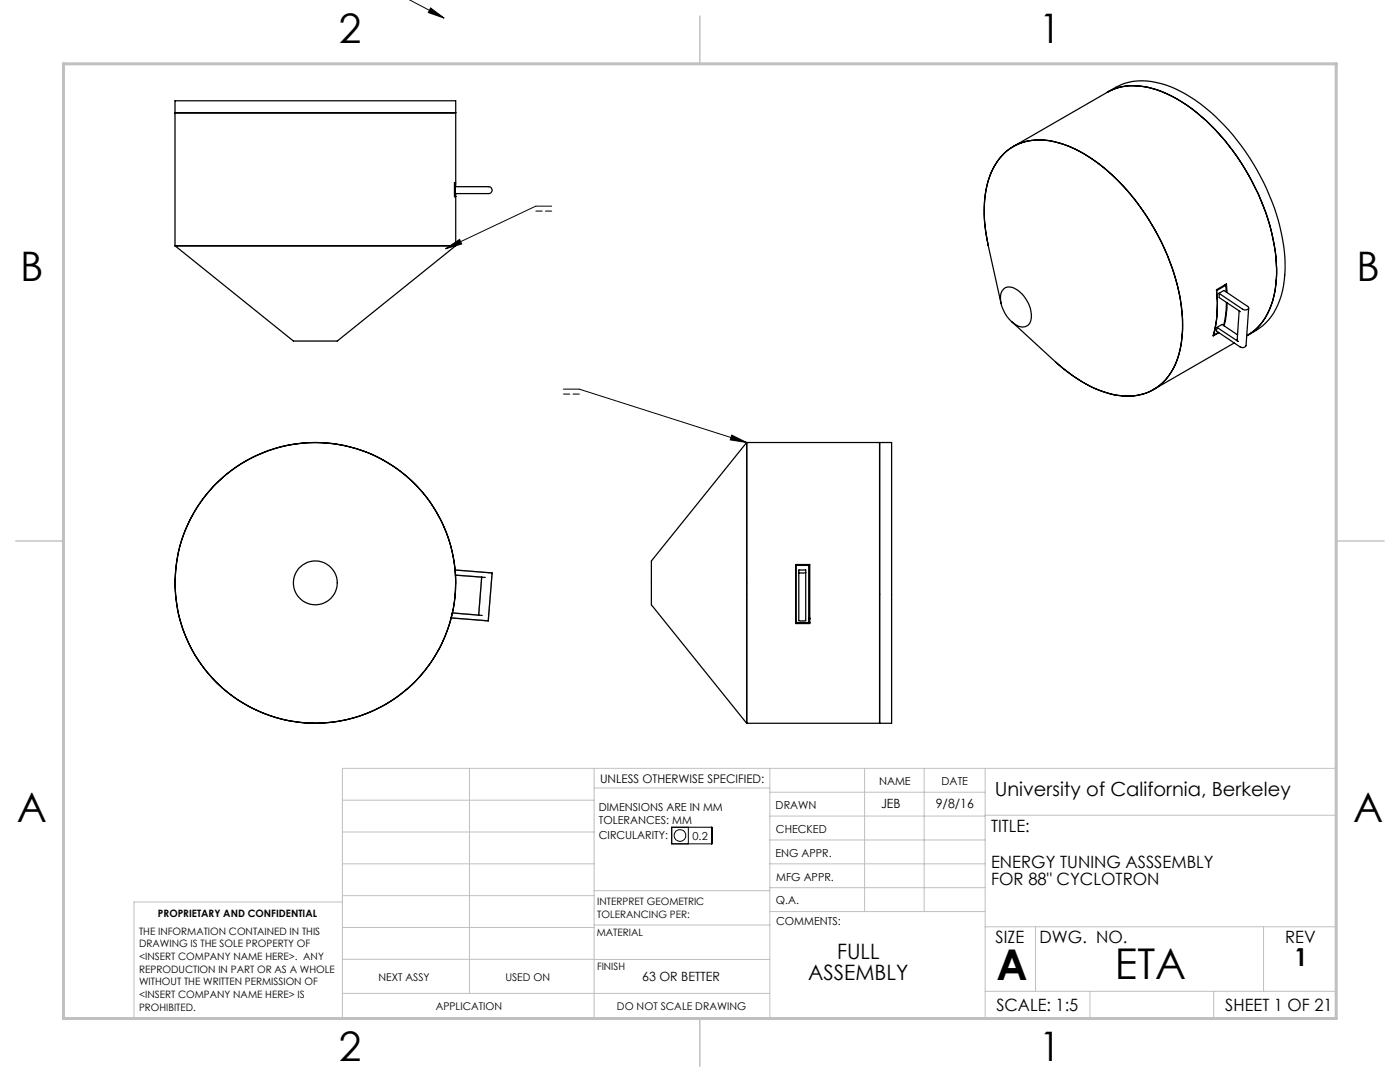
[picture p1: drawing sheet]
<svg xmlns="http://www.w3.org/2000/svg" width="279mm" height="216mm" viewBox="0 0 279 216" stroke-linecap="round" stroke-linejoin="round" font-family="sans-serif">
<g fill="none" stroke="#000" stroke-width=".2">
<path d="M81.7 0l6.9 3.6M85.9 1.6l2.7 2-3.1-1.1zM88.9 49.6l2.8-1.8 .4 .9zM110.1 41.1h-3.2l-18 8.5M112.4 77.6h3.2l33.4 10.7M146 86.8l3 1.5-3.3-.5zM134.1 165.1h8v3.3h-8zM137.4 165.1v3.3"/>
<circle cx="135.7" cy="166.7" r="1.16"/>
</g>
<path d="M90.8 113.7l7.4 .6-.8 9.6-7.4-.6 .3-1 5.2 .4 .6-7.6-5.2-.3z" fill="none" stroke="#808080" stroke-width=".25"/>
<g fill="none" stroke="#c0c0c0" stroke-width=".2">
<path d="M68.3 159.7h50.3M93.7 153.3v44.9M118.6 153.3v49.9M118.6 157.2h35M153.6 153.3v49.9M153.6 158.1h43M172.5 153.3v28.6M184.4 153.3v28.6M196.6 153.3v49.9M68.3 180h-41.6v23.2h240v-49.9h-198.4v49.9M68.3 166h50.3M68.3 178.7h50.3"/>
<path d="M68.3 172.4h50.3M118.6 177.7h35M153.6 162.8h43M153.6 177.1h43M153.6 172.4h43M153.6 167.6h43M196.6 162.7h70.1M68.3 198.2h85.3M68.3 191.4l85.3 .1M68.3 185.1h50.3M118.6 184.6h35M153.6 181.9h43"/>
<path d="M196.6 184.9h70.1M196.6 197.8h70.1M206.7 184.9v12.9M217.5 197.8v5.4M242.2 197.8v5.4M252.2 184.9v12.9"/>
</g>
<path d="M139.7 3.2v9.5M3.1 107.9h9.6M266.7 107.9h9.5M139.7 203.2v9.6" fill="none" stroke="#c0c0c0" stroke-width=".3"/>
<path d="M12.7 12.7h254v190.5h-254z" fill="none" stroke="#c0c0c0" stroke-width=".6"/>
<path d="M110.1 42.1h-3.2M115.6 78.6h-3.2" fill="none" stroke="#000" stroke-width=".2" stroke-dasharray="1.3 .6"/>
<path d="M88.9 49.6l2.8-1.8 .4 .9zM146 86.8l3 1.5-3.3-.5zM85.9 1.6l2.7 2-3.1-1.1z" fill="#000"/>
<g fill="none" stroke="#000" stroke-width=".25">
<path d="M221 18.4a12 12 0 0 1 11.6-1.5 34.2 34.2 0 0 1 16 13.4 41.8 41.8 0 0 1 7.9 23.5 15.1 15.1 0 0 1-4.5 11.2l-3 1.9M221 18.4a11.7 11.7 0 0 1 9.9-.5 33.6 33.6 0 0 1 15.2 12.3 43.4 43.4 0 0 1 8.7 23.4 16.1 16.1 0 0 1-3.9 11.8l-1.9 1.5M221 18.4l-18.8 10.8M34.9 22.5h56M90.7 36.7h.1M90.7 36.7v2.5h.2h-.2v-2.8h.2v-16.3h-56v28.9M90.7 36.7h.2v.6M90.8 37.3h6.7a.69 .69 0 0 1 .7 .6 .69 .69 0 0 1-.7 .7h-6.7zM90.9 38.6v10.4M34.9 49h56M34.9 49l23.7 19.1h8.7l23.6-19.1M197.2 48.9a25.5 25.5 0 0 1 .5-14.1 10.2 10.2 0 0 1 11.6-6.8 26.1 26.1 0 0 1 13.6 7.8 45 45 0 0 1 13.1 27.5 18.2 18.2 0 0 1-2.7 11.7 10.2 10.2 0 0 1-10.6 3.8 25.5 25.5 0 0 1-12.1-6.6"/>
<path d="M197.2 48.9a24.8 24.8 0 0 1 .6-14.5 10.2 10.2 0 0 1 11.8-6.3 26.4 26.4 0 0 1 13.7 8.1 44.7 44.7 0 0 1 12.7 27.5 18.6 18.6 0 0 1-2.4 10.8 10.1 10.1 0 0 1-11.3 4.3 26.1 26.1 0 0 1-11.7-6.6M197.2 48.9l2.6 11.6M200.4 57.6a2.51 2.51 0 0 1 3.2 .7 6.1 6.1 0 0 1 2 5.9 1.94 1.94 0 0 1-3.1 .4 6.4 6.4 0 0 1-2.7-6.2zM243.3 58.5l1-.5 4.8 3.2a.65 .65 0 0 1-.4 .7 .65 .65 0 0 1-.7-.2zM243.3 58.5v.9l4.2 2.8M244.5 56.8l.1 .1M244.6 56.9l-1.8 1.1a22.9 22.9 0 0 1-.7 8.9l1.1-.6M244.6 56.9l.1 1.4M244.9 58.3l-.1-1.6-2 1.1a23.2 23.2 0 0 1-.7 9.2l1.1-.6M201.9 64.2l8.7 8M242.9 65.3l1-.6 3.1 2.1M244.8 60.4l-.2 2.4-.4 2.1"/>
<path d="M244.9 60.4l-.3 3.5-.3 1.1M246.3 68.4l-16.1 9.3M247.3 62.1l-.4 5.7 .2 .3-4.2-2.8M249 66.9l-.2 .1M249.2 61.5l-.5 7.5-.2 .2-.4 .2-.6-.2-4.8-3.2 .2-.7M149 88.3h28.9v56h-28.9M149 88.3v56M149 88.3l-19 23.6v8.8l19 23.6M175.5 88.3v56M90.8 113.7l7.4 .6-.8 9.6-7.4-.6M90.9 114.8l5.9 .4M96.1 115.1l-.6 7.6"/>
<path d="M158.8 112.6h2.8v11.8h-2.8zM159.4 114.3h1.4M159.4 113.7h1.4v10.2l-1.4-.1zM161.4 112.8v11.4M161.4 112.8h-2.6v11.4h2.8M161.4 112.6v.2M90.3 122.3l5.9 .5M161.4 123.5h.2M161.4 123.3h.2"/>
<circle cx="62.9" cy="116.3" r="4.4"/>
<circle cx="62.9" cy="116.3" r="28"/>
<circle cx="63" cy="116.3" r="28"/>
</g>
<g font-size="8.5">
<text x="198.9" y="195.5">A</text>
<text x="222.5" y="195.4">ETA</text>
</g>
<g font-size="8.1">
<text x="67.6" y="8.5">2</text>
<text x="207.3" y="8.5">1</text>
<text x="4" y="56.1">B</text>
<text x="270.7" y="56.1">B</text>
<text x="3.3" y="164.1">A</text>
<text x="270" y="164.1">A</text>
<text x="67.6" y="211.7">2</text>
<text x="207.3" y="211.7">1</text>
</g>
<text font-size="4.9" x="258.4" y="192.8">1</text>
<g font-size="4.2">
<text x="167.1" y="191.4">FULL</text>
<text x="161.3" y="195.6">ASSEMBLY</text>
</g>
<text font-size="3.9" x="198.5" y="158.8">University of California, Berkeley</text>
<g font-size="3.4">
<text x="197.8" y="166">TITLE:</text>
<text x="197.8" y="173.1">ENERGY TUNING ASSSEMBLY</text>
<text x="197.8" y="176.7">FOR 88&quot; CYCLOTRON</text>
<text x="198.7" y="188.1">SIZE</text>
<text x="207.5" y="188.1">DWG. NO.</text>
<text x="256.5" y="188.2">REV</text>
<text x="198.8" y="201.7">SCALE: 1:5</text>
<text x="244.5" y="201.7">SHEET 1 OF 21</text>
</g>
<g font-size="2.5">
<text x="175.8" y="161.2">JEB</text>
<text x="186.8" y="161.2">9/8/16</text>
<text x="128.2" y="195.7">63 OR BETTER</text>
</g>
<text font-size="2.4" x="119.8" y="156.2">UNLESS OTHERWISE SPECIFIED:</text>
<g font-size="2.2">
<text x="119.5" y="161.8">DIMENSIONS ARE IN MM</text>
<text x="154.8" y="161.4">DRAWN</text>
<text x="175.4" y="156.6">NAME</text>
<text x="187.9" y="156.7">DATE</text>
<text x="119.5" y="164.4">TOLERANCES: MM</text>
<text x="119.5" y="167.5">CIRCULARITY:</text>
<text x="138.2" y="167.5">0.2</text>
<text x="154.9" y="166.3">CHECKED</text>
<text x="154.8" y="170.9">ENG APPR.</text>
<text x="154.9" y="175.7">MFG APPR.</text>
<text x="154.9" y="180.4">Q.A.</text>
<text x="154.9" y="184.6">COMMENTS:</text>
</g>
<g font-size="2.1">
<text x="75.5" y="195.7">NEXT ASSY</text>
<text x="100.9" y="195.7">USED ON</text>
<text x="86.9" y="201.5">APPLICATION</text>
<text x="123.1" y="201.6">DO NOT SCALE DRAWING</text>
</g>
<g font-size="2">
<text x="31.5" y="182.9">PROPRIETARY AND CONFIDENTIAL</text>
<text x="119.2" y="180.6">INTERPRET GEOMETRIC</text>
<text x="119.2" y="183.1">TOLERANCING PER:</text>
<text x="27.8" y="186.5">THE INFORMATION CONTAINED IN THIS</text>
<text x="27.8" y="189">DRAWING IS THE SOLE PROPERTY OF</text>
<text x="27.8" y="191.6">&lt;INSERT COMPANY NAME HERE&gt;. ANY</text>
<text x="119.1" y="186.7">MATERIAL</text>
<text x="27.8" y="194.1">REPRODUCTION IN PART OR AS A WHOLE</text>
<text x="27.8" y="196.6">WITHOUT THE WRITTEN PERMISSION OF</text>
<text x="119.1" y="193.5">FINISH</text>
<text x="27.8" y="199.1">&lt;INSERT COMPANY NAME HERE&gt; IS</text>
<text x="27.8" y="201.7">PROHIBITED.</text>
</g>
</svg>
